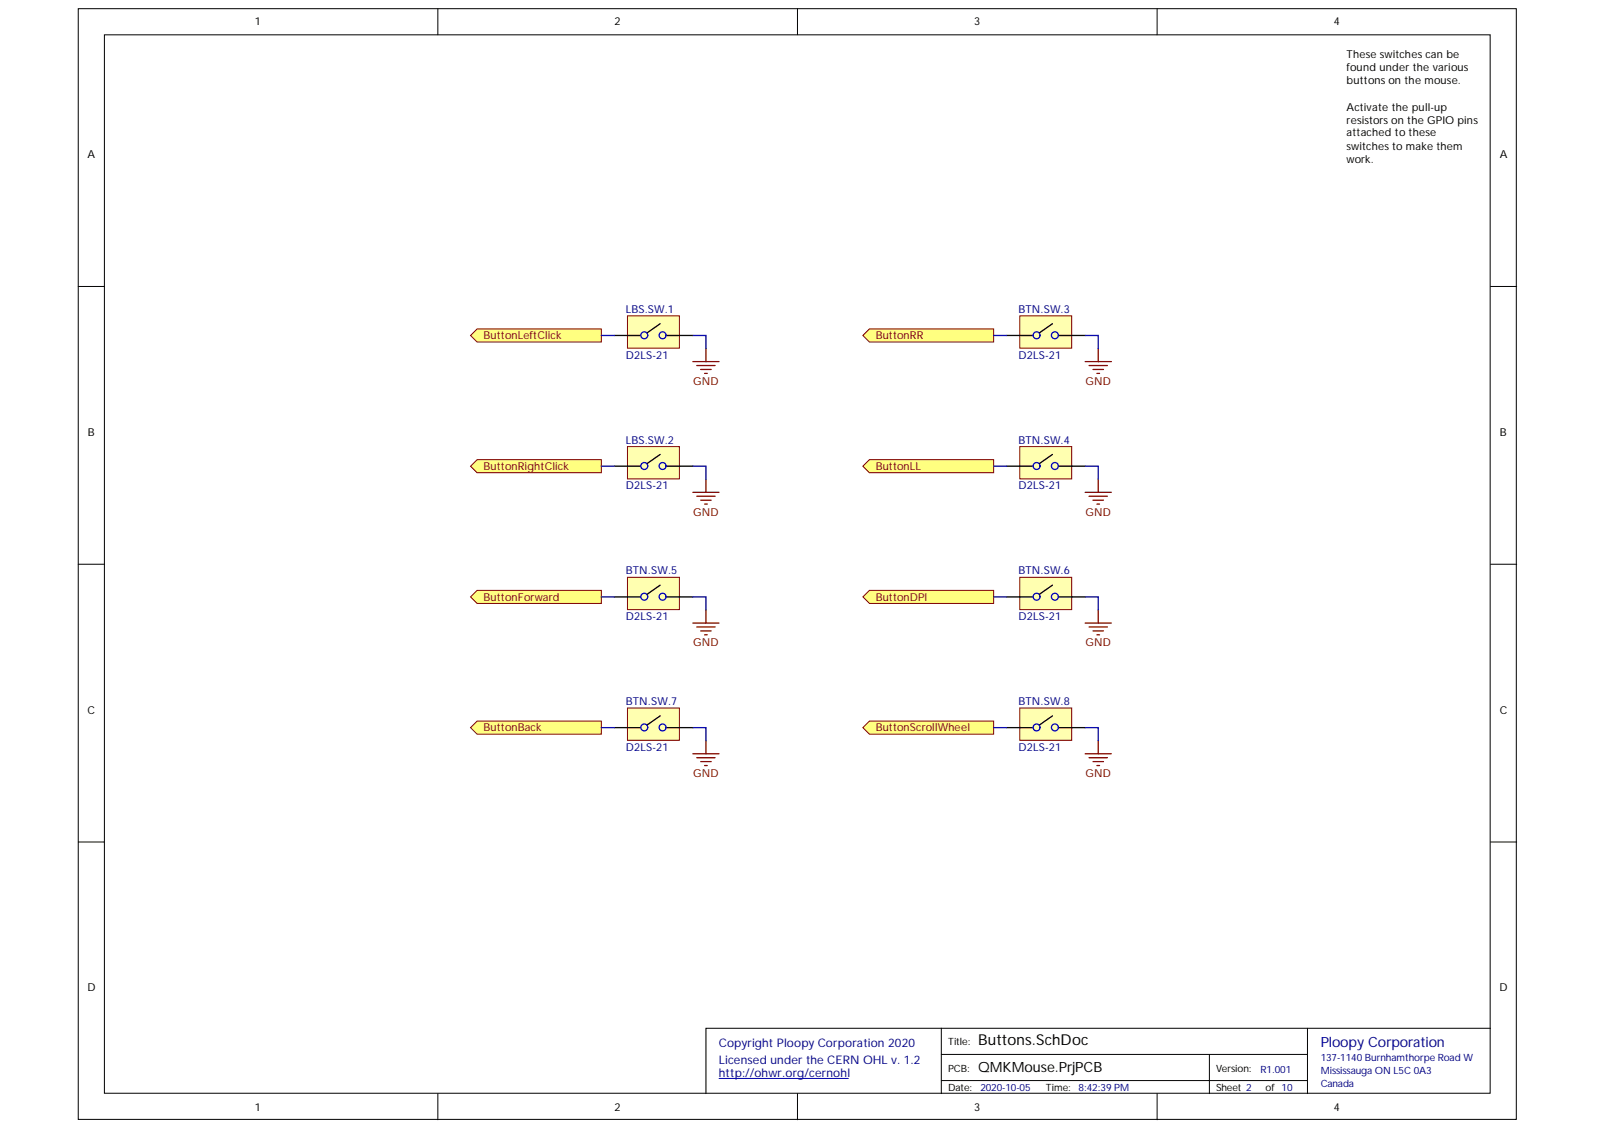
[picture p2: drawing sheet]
<svg xmlns="http://www.w3.org/2000/svg" width="297mm" height="210mm" viewBox="0 0 297 210" stroke-linecap="round" stroke-linejoin="round" font-family="sans-serif">
<g fill="#fff" stroke="#000" stroke-width=".19">
<path d="M14.6 1.6h267.4v206.5h-267.4z"/>
<path d="M19.4 6.5h257.8v196.8h-257.8z"/>
</g>
<g fill="none" stroke="#000" stroke-width=".19">
<path d="M81.4 1.6v4.9M148.3 1.6v4.9M215.2 1.6v4.9M14.6 53.3h4.8M277.2 53.3h4.9M14.6 104.9h4.8M277.2 104.9h4.9M14.6 156.5h4.8M277.2 156.5h4.9M175.1 191.2h-43.8v12.1M175.1 196h68.1M224.9 196v7.3"/>
<path d="M243.2 191.2v12.1M277.2 191.2h-102.1v12.1M81.4 203.3v4.9M148.3 203.3v4.9M175.1 200.9h68.1M215.2 203.3v4.9"/>
</g>
<path d="M133.7 200.5h24.1" fill="none" stroke="#000080" stroke-width=".19"/>
<path d="M116.7 58.7h9.7v6h-9.7z" fill="#ffffb0" stroke="#800000" stroke-width=".19"/>
<path d="M114.3 62.4h4.8M122.8 60.2l-2.4 1.7M124 62.4h4.9" fill="none" stroke="#000" stroke-width=".24"/>
<g fill="none" stroke="#00f" stroke-width=".24">
<circle cx="119.8" cy="62.3" r=".64"/>
<circle cx="123.2" cy="62.3" r=".64"/>
</g>
<path d="M116.7 83h9.7v6h-9.7z" fill="#ffffb0" stroke="#800000" stroke-width=".19"/>
<path d="M114.3 86.7h4.8M122.8 84.5l-2.4 1.7M124 86.7h4.9" fill="none" stroke="#000" stroke-width=".24"/>
<g fill="none" stroke="#00f" stroke-width=".24">
<circle cx="119.8" cy="86.6" r=".64"/>
<circle cx="123.2" cy="86.6" r=".64"/>
</g>
<path d="M250.5 8.9h24.2v48.5h-24.2z" fill="#fff" stroke="#fff" stroke-width=".19"/>
<path d="M128.9 67.2h4.8M129.6 68h3.4M130.3 68.7h2M131.1 69.4h.4M131.3 64.8v2.4M128.9 91.5h4.8M129.6 92.3h3.4M130.3 93h2M131.1 93.7h.4M131.3 89.1v2.4" fill="none" stroke="#800000" stroke-width=".24"/>
<g fill="#ffff80" stroke="#800000" stroke-width=".19">
<path d="M87.5 62.4l1.2-1.2h23.1v2.4h-23.1z" fill-rule="evenodd"/>
<path d="M87.5 86.7l1.2-1.2h23.1v2.4h-23.1z" fill-rule="evenodd"/>
<path d="M160.5 135.3l1.2-1.2h23.1v2.4h-23.1z" fill-rule="evenodd"/>
<path d="M160.5 86.7l1.2-1.2h23.1v2.4h-23.1z" fill-rule="evenodd"/>
<path d="M87.5 135.3l1.2-1.2h23.1v2.4h-23.1z" fill-rule="evenodd"/>
<path d="M160.5 62.4l1.2-1.2h23.1v2.4h-23.1z" fill-rule="evenodd"/>
<path d="M87.5 111l1.2-1.2h23.1v2.4h-23.1z" fill-rule="evenodd"/>
<path d="M160.5 111l1.2-1.2h23.1v2.4h-23.1z" fill-rule="evenodd"/>
</g>
<path d="M189.7 107.3h9.6v6h-9.6z" fill="#ffffb0" stroke="#800000" stroke-width=".19"/>
<path d="M187.2 111h4.9M195.8 108.8l-2.5 1.7M197 111h4.8" fill="none" stroke="#000" stroke-width=".24"/>
<g fill="none" stroke="#00f" stroke-width=".24">
<circle cx="192.8" cy="110.9" r=".64"/>
<circle cx="196.2" cy="110.9" r=".64"/>
</g>
<path d="M201.8 115.8h4.9M202.6 116.6h3.4M203.3 117.3h1.9M204 118h.5M204.3 113.4v2.4" fill="none" stroke="#800000" stroke-width=".24"/>
<path d="M116.7 107.3h9.7v6h-9.7z" fill="#ffffb0" stroke="#800000" stroke-width=".19"/>
<path d="M114.3 111h4.8M122.8 108.8l-2.4 1.7M124 111h4.9" fill="none" stroke="#000" stroke-width=".24"/>
<g fill="none" stroke="#00f" stroke-width=".24">
<circle cx="119.8" cy="110.9" r=".64"/>
<circle cx="123.2" cy="110.9" r=".64"/>
</g>
<path d="M128.9 115.8h4.8M129.6 116.6h3.4M130.3 117.3h2M131.1 118h.4M131.3 113.4v2.4" fill="none" stroke="#800000" stroke-width=".24"/>
<path d="M116.7 131.6h9.7v6h-9.7z" fill="#ffffb0" stroke="#800000" stroke-width=".19"/>
<path d="M114.3 135.3h4.8M122.8 133.1l-2.4 1.7M124 135.3h4.9" fill="none" stroke="#000" stroke-width=".24"/>
<g fill="none" stroke="#00f" stroke-width=".24">
<circle cx="119.8" cy="135.2" r=".64"/>
<circle cx="123.2" cy="135.2" r=".64"/>
</g>
<path d="M131.3 137.7v2.4M128.9 140.1h4.8M129.6 140.9h3.4M130.3 141.6h2M131.1 142.3h.4" fill="none" stroke="#800000" stroke-width=".24"/>
<path d="M189.7 131.6h9.6v6h-9.6z" fill="#ffffb0" stroke="#800000" stroke-width=".19"/>
<path d="M187.2 135.3h4.9M195.8 133.1l-2.5 1.7M197 135.3h4.8" fill="none" stroke="#000" stroke-width=".24"/>
<g fill="none" stroke="#00f" stroke-width=".24">
<circle cx="192.8" cy="135.2" r=".64"/>
<circle cx="196.2" cy="135.2" r=".64"/>
</g>
<path d="M204.3 137.7v2.4M201.8 140.1h4.9M202.6 140.9h3.4M203.3 141.6h1.9M204 142.3h.5" fill="none" stroke="#800000" stroke-width=".24"/>
<path d="M189.7 58.7h9.6v6h-9.6z" fill="#ffffb0" stroke="#800000" stroke-width=".19"/>
<path d="M187.2 62.4h4.9M195.8 60.2l-2.5 1.7M197 62.4h4.8" fill="none" stroke="#000" stroke-width=".24"/>
<g fill="none" stroke="#00f" stroke-width=".24">
<circle cx="192.8" cy="62.3" r=".64"/>
<circle cx="196.2" cy="62.3" r=".64"/>
</g>
<path d="M201.8 67.2h4.9M202.6 68h3.4M203.3 68.7h1.9M204 69.4h.5M204.3 64.8v2.4" fill="none" stroke="#800000" stroke-width=".24"/>
<path d="M189.7 83h9.6v6h-9.6z" fill="#ffffb0" stroke="#800000" stroke-width=".19"/>
<path d="M187.2 86.7h4.9M195.8 84.5l-2.5 1.7M197 86.7h4.8" fill="none" stroke="#000" stroke-width=".24"/>
<g fill="none" stroke="#00f" stroke-width=".24">
<circle cx="192.8" cy="86.6" r=".64"/>
<circle cx="196.2" cy="86.6" r=".64"/>
</g>
<path d="M201.8 91.5h4.9M202.6 92.3h3.4M203.3 93h1.9M204 93.7h.5M204.3 89.1v2.4" fill="none" stroke="#800000" stroke-width=".24"/>
<g fill="none" stroke="#000080" stroke-width=".24">
<path d="M111.8 62.4h2.5M128.9 62.4h2.4v2.4M184.8 62.4h2.4M201.8 62.4h2.5v2.4M111.8 86.7h2.5M128.9 86.7h2.4v2.4M184.8 86.7h2.4M201.8 86.7h2.5v2.4M111.8 111h2.5M128.9 111h2.4v2.4M184.8 111h2.4M201.8 111h2.5v2.4"/>
<path d="M111.8 135.3h2.5M128.9 135.3h2.4v2.4M184.8 135.3h2.4M201.8 135.3h2.5v2.4"/>
</g>
<text font-size="2.8" x="181.9" y="194.2">Buttons.SchDoc</text>
<text font-size="2.6" fill="#000080" x="245.6" y="194.6">Ploopy Corporation</text>
<text font-size="2.6" x="181.9" y="199.2">QMKMouse.PrjPCB</text>
<g font-size="2.2" fill="#000080">
<text x="133.7" y="194.7">Copyright Ploopy Corporation 2020</text>
<text x="133.7" y="197.9">Licensed under the CERN OHL v. 1.2</text>
<text x="133.7" y="200.2">http://ohwr.org/cernohl</text>
</g>
<g font-size="2">
<text x="47.4" y="4.7">1</text>
<text x="114.3" y="4.7">2</text>
<text x="181.2" y="4.7">3</text>
<text x="248.1" y="4.7">4</text>
<text x="250.5" y="10.8">These switches can be</text>
<text x="250.5" y="13.3">found under the various</text>
<text x="250.5" y="15.6">buttons on the mouse.</text>
<text x="250.5" y="20.6">Activate the pull-up</text>
<text x="250.5" y="23">resistors on the GPIO pins</text>
<text x="16.2" y="29.3">A</text>
<text x="250.5" y="25.4">attached to these</text>
<text x="250.5" y="27.8">switches to make them</text>
<text x="279" y="29.3">A</text>
<text x="250.5" y="30.3">work.</text>
<text x="16.3" y="81">B</text>
<text x="279" y="81">B</text>
<text x="16.2" y="132.7">C</text>
<text x="279" y="132.7">C</text>
<text x="16.2" y="184.3">D</text>
<text x="278.9" y="184.3">D</text>
<text x="47.4" y="206.5">1</text>
<text x="114.3" y="206.5">2</text>
<text x="181.2" y="206.5">3</text>
<text x="248.1" y="206.5">4</text>
</g>
<g font-size="2" fill="#000080">
<text x="116.4" y="58.2">LBS.SW.1</text>
<text x="189.5" y="58.2">BTN.SW.3</text>
<text x="116.4" y="66.7">D2LS-21</text>
<text x="189.5" y="66.7">D2LS-21</text>
<text x="116.4" y="82.5">LBS.SW.2</text>
<text x="189.5" y="82.5">BTN.SW.4</text>
<text x="116.4" y="91">D2LS-21</text>
<text x="189.5" y="91">D2LS-21</text>
<text x="116.4" y="106.8">BTN.SW.5</text>
<text x="189.5" y="106.8">BTN.SW.6</text>
<text x="116.4" y="115.3">D2LS-21</text>
<text x="189.5" y="115.3">D2LS-21</text>
<text x="116.4" y="131.2">BTN.SW.7</text>
<text x="189.5" y="131.2">BTN.SW.8</text>
<text x="116.4" y="139.6">D2LS-21</text>
<text x="189.5" y="139.6">D2LS-21</text>
</g>
<g font-size="2" fill="#800000">
<text x="89.9" y="63.1">ButtonLeftClick</text>
<text x="162.9" y="63.1">ButtonRR</text>
<text x="129" y="71.5">GND</text>
<text x="201.9" y="71.5">GND</text>
<text x="89.9" y="87.4">ButtonRightClick</text>
<text x="162.9" y="87.4">ButtonLL</text>
<text x="129" y="95.9">GND</text>
<text x="201.9" y="95.9">GND</text>
<text x="89.9" y="111.7">ButtonForward</text>
<text x="162.9" y="111.7">ButtonDPI</text>
<text x="129" y="120.2">GND</text>
<text x="201.9" y="120.2">GND</text>
<text x="89.9" y="136">ButtonBack</text>
<text x="162.9" y="136">ButtonScrollWheel</text>
<text x="129" y="144.5">GND</text>
<text x="201.9" y="144.5">GND</text>
</g>
<g font-size="1.9">
<text x="176.3" y="194.3">Title:</text>
<text x="176.3" y="202.9">Date:</text>
<text x="176.3" y="199.2">PCB:</text>
<text x="194.5" y="202.9">Time:</text>
<text x="226.2" y="199.2">Version:</text>
<text x="226.2" y="202.9">Sheet 2</text>
<text x="235.4" y="202.9">of 10</text>
</g>
<g font-size="1.9" fill="#000080">
<text x="245.6" y="197.3">137-1140 Burnhamthorpe Road W</text>
<text x="182.3" y="202.9">2020-10-05</text>
<text x="200.6" y="202.9">8:42:39 PM</text>
<text x="234.5" y="199.5">R1.001</text>
<text x="245.6" y="199.7">Mississauga ON L5C 0A3</text>
<text x="245.6" y="202.1">Canada</text>
</g>
</svg>
